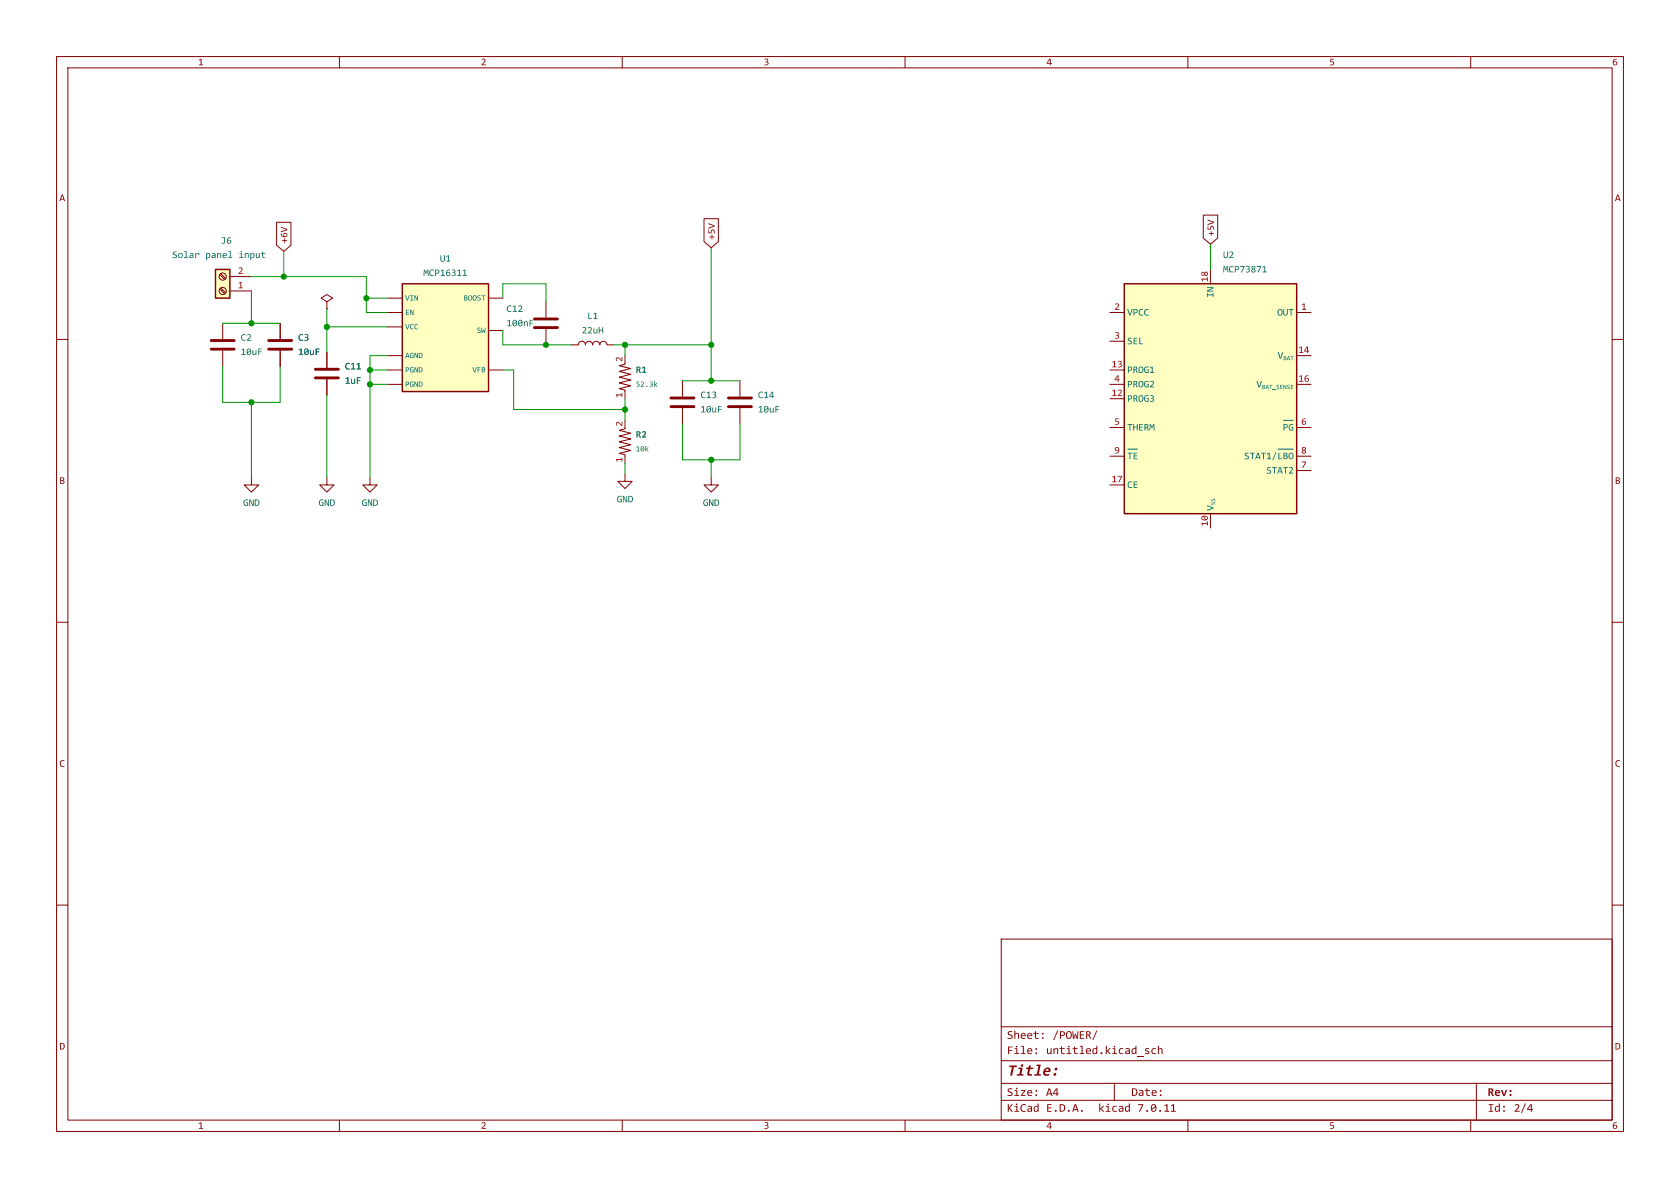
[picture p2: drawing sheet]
<svg xmlns="http://www.w3.org/2000/svg" width="297mm" height="210mm" viewBox="0 0 297 210" stroke-linecap="round" stroke-linejoin="round" font-family="sans-serif">
<g fill="none" stroke="#840000" stroke-width=".18">
<path d="M10 10h277v190h-277zM12 12h273v186h-273zM60 10v2M110 10v2M160 10v2M210 10v2M260 10v2M10 60h2M285 60h2M10 110h2M285 110h2M10 160h2"/>
<path d="M285 160h2M177 166h108v32h-108zM60 198v2M110 198v2M160 198v2M177 194.5h108M210 198v2M260 198v2"/>
</g>
<g fill="#840000">
<path d="M199 195.6l.6-.1v-.4h.2v1.4h-.2v-.2l-.3 .2-.3-.1-.1-.4h.2l.1 .4 .4-.2v-.5l-.1-.1-.3 .1-.1 .3h-.2z"/>
<path d="M207 195.4l.6-.2v1.2h.3v.1h-.9v-.1h.4v-1l-.4 .2z"/>
</g>
<path d="M177 191.5h108" fill="none" stroke="#840000" stroke-width=".18"/>
<g fill="#840000">
<circle cx="183.2" cy="192.8" r=".16"/>
<circle cx="183.2" cy="193.6" r=".16"/>
<circle cx="265.9" cy="195.6" r=".16"/>
<circle cx="265.9" cy="196.4" r=".16"/>
</g>
<path d="M177 187.5h108" fill="none" stroke="#840000" stroke-width=".18"/>
<g fill="#840000">
<path d="M184.7 188.9l.5-.2 .5 .2v.6h-1l.2 .4 .6-.1v.3l-.7 .1-.3-.2v-.7h.9l-.1-.3-.1-.1-.4 .4h-.3z"/>
<path d="M181.7 185.4l.4-.1 .3 .1 .1 .5h-.7l.1 .3h.5v.1h-.4l-.3-.1-.1-.5h.7l-.1-.2-.2-.1-.2 .3h-.2z"/>
<path d="M201.1 186.6h1.1v.2h-1.1z"/>
<path d="M202.5 185.4l.6-.1v.2l-.4-.1-.1 .2 .6 .3-.1 .4h-.7v-.2l.5 .1 .1-.1-.5-.4z"/>
<path d="M203.7 185.4l.3-.1h.3v.2h-.4l-.2 .3 .1 .3h.5v.2h-.4l-.3-.1-.1-.4z"/>
<path d="M204.7 184.9h.2v.6l.3-.2 .3 .1v.9h-.2v-.7l-.1-.2-.3 .2v.7h-.2z"/>
<circle cx="186.7" cy="189" r=".25"/>
<circle cx="186.5" cy="189.9" r=".25"/>
<circle cx="183.2" cy="185.4" r=".16"/>
<circle cx="183.2" cy="186.2" r=".16"/>
</g>
<g fill="none" stroke="#840000" stroke-width=".18">
<path d="M38.9 48.6l.8 .8M38.9 51.1l.8 .8M39 48.4l.9 .8M39 50.9l.9 .9M39.4 57.2v2.7M40.6 51.4h3.8M40.6 48.9h3.8M49.5 57.2v2.7M39.4 62v2.8M49.5 62v2.8M177 181.5h108M197 191.5v3"/>
<path d="M261 191.5v6.5"/>
<circle cx="39.4" cy="51.4" r=".63"/>
<circle cx="39.4" cy="48.9" r=".63"/>
</g>
<path d="M37.3 61.7h4.1M37.3 60.2h4.1M47.5 61.7h4.1M47.5 60.2h4.1" fill="none" stroke="#840000" stroke-width=".51"/>
<path d="M38.1 47.6h2.5v5.1h-2.5z" fill="#ffffc2" stroke="#ffffc2" stroke-width=".18"/>
<path d="M38.1 47.6h2.5v5.1h-2.5z" fill="none" stroke="#840000" stroke-width=".25"/>
<g fill="#006464">
<path d="M34.5 44.7h.2v.2l.4-.2 .1 .2v.2h-.1l-.1-.3-.3 .2v.6h-.2z"/>
<path d="M46.1 44.7h.3v-.2h.1v.2h.4v.2h-.4v.5l.4 .1v.1l-.5-.1v-.6h-.3z"/>
</g>
<g fill="none" stroke="#840000" stroke-width=".18">
<path d="M57.8 53.3l1-.6-1-.6-1 .6 1 .6v1.3M57.8 54.6h.1M68.6 57.8h2.5M68.6 55.2h2.5M68.6 52.7h2.5M86.4 52.7h2.5M86.4 58.4h2.5M96.5 53.3v2.8M96.5 58.2v2.8M229.2 55.2h2.6M57.8 62.2v2.8M57.8 67.1v2.8"/>
<path d="M68.6 65.4h2.5M68.6 62.9h2.5M68.6 67.9h2.5M86.4 65.4h2.5M101 61h1.2a.64 .64 0 0 1 .7-.7 .64 .64 0 0 1 .6 .7 .64 .64 0 0 1 .6-.7 .64 .64 0 0 1 .7 .7 .64 .64 0 0 1 .6-.7 .64 .64 0 0 1 .6 .7 .64 .64 0 0 1 .7-.7 .64 .64 0 0 1 .6 .7h1.3M110.5 75.6v.2l-1 .3 2 .5-2 .5 2 .5-2 .5 2 .5-2 .5 2 .5-2 .5 1 .3v.2M110.5 64.1v.3l-1 .2 2 .6-2 .5 2 .5-2 .5 2 .5-2 .5 2 .5-2 .5 1 .3v.2M120.6 67.3v2.8M120.6 72.1v2.8M130.8 67.3v2.8M130.8 72.1v2.8M44.4 84.5v1.2h1.3l-1.3 1.3-1.2-1.3h1.2"/>
<path d="M57.8 84.5v1.2h1.3l-1.3 1.3-1.3-1.3h1.3M65.4 84.5v1.2h1.3l-1.3 1.3-1.3-1.3h1.3M110.5 83.8v1.3h1.3l-1.3 1.3-1.3-1.3h1.3M125.7 84.5v1.2h1.3l-1.3 1.3-1.2-1.3h1.2"/>
</g>
<path d="M94.5 56.4h4.1M94.5 57.9h4.1M55.8 66.8h4M55.8 65.3h4M118.6 71.9h4.1M118.6 70.4h4.1M128.8 71.9h4M128.8 70.4h4" fill="none" stroke="#840000" stroke-width=".51"/>
<g fill="#ffffc2" stroke="#ffffc2" stroke-width=".18">
<path d="M71.1 50.2h15.3v19h-15.3z"/>
<path d="M198.8 50.2h30.4v40.6h-30.4z"/>
</g>
<path d="M71.1 50.2h15.3v19h-15.3zM198.8 50.2h30.4v40.6h-30.4z" fill="none" stroke="#840000" stroke-width=".25"/>
<g fill="#006464">
<path d="M213.4 89.3l1.1 .4v.2l-1.1 .4v-.2l1-.3-1-.3z"/>
<path d="M214.1 88.8l.2 .3 .2-.3h.2l.1 .5-.2-.4-.2 .3h-.2z"/>
<path d="M214.1 88.2l.2 .3 .2-.3h.2l.1 .4-.2-.4-.2 .4h-.2z"/>
<path d="M225.9 62.3h.2l.3 .9 .3-.9h.2l-.4 1.1h-.2z"/>
<path d="M226.9 63l.5 .1-.1 .5-.4 .1v-.4h.1v.3l.3-.1-.4-.2v-.3h.1v.3l.3-.2z"/>
<path d="M227.7 63h.2l.2 .7-.2-.2h-.3l-.1 .2 .1-.3h.3l-.1-.3-.2 .3z"/>
<path d="M228.1 63h.6h-.2v.7h-.1v-.7z"/>
</g>
<path d="M196.2 55.2h2.6M196.2 60.3h2.6M196.2 67.9h2.6M196.2 75.6h2.6M196.2 80.6h2.6M229.2 83.2h2.6" fill="none" stroke="#840000" stroke-width=".18"/>
<path d="M225.9 79.4h2.7M226.9 74.3h1.7" fill="none" stroke="#006464" stroke-width=".18"/>
<g fill="#006464">
<path d="M199.3 80h.9v.2h-.4v1h-.1v-1h-.4z"/>
<path d="M200.4 80h.7v.2h-.5v.3h.4v.2h-.4v.3h.5v.2h-.7z"/>
</g>
<path d="M199.4 79.4h1.7" fill="none" stroke="#006464" stroke-width=".18"/>
<path d="M48.9 39.3h2.5v4l-1.2 1.2-1.3-1.2zM124.5 38.7h2.5v4l-1.3 1.1-1.2-1.1zM212.7 38h2.6v4.1l-1.3 1.1-1.3-1.1zM49.5 57.2v2.7M49.5 62v2.8M57.8 62.2v2.8M57.8 67.1v2.8" fill="none" stroke="#840000" stroke-width=".18"/>
<g fill="none" stroke="#009600" stroke-width=".18">
<path d="M39.4 57.2h10.1M44.4 51.4v5.8M44.4 48.9h20.4v6.3h3.8M50.2 44.5v4.4M57.8 54.6v7.6M57.8 57.8h10.8M64.8 52.7h3.8M88.9 58.4v2.6h12.1M88.9 52.7v-2.5h7.6v3.1M125.7 43.8v23.5M214 43.2v4.4M39.4 64.8v6.3h10.1v-6.3"/>
<path d="M44.4 71.1v13.4M57.8 69.9v14.6M65.4 67.9h3.2M65.4 65.4h3.2M68.6 62.9h-3.2v21.6M88.9 65.4h1.9v7h19.7M108.6 61h17.1M110.5 61v1.9M110.5 70.5v3.8M120.6 67.3h10.2M120.6 74.9v6.4h10.2v-6.4M110.5 81.9v1.9"/>
<path d="M125.7 81.3v3.2"/>
</g>
<g fill="#009600" stroke="#009600" stroke-width=".18">
<circle cx="44.4" cy="57.2" r=".46"/>
<circle cx="44.4" cy="71.1" r=".46"/>
<circle cx="65.4" cy="67.9" r=".46"/>
<circle cx="50.2" cy="48.9" r=".46"/>
<circle cx="125.7" cy="67.3" r=".46"/>
<circle cx="110.5" cy="72.4" r=".46"/>
<circle cx="125.7" cy="61" r=".46"/>
<circle cx="110.5" cy="61" r=".46"/>
<circle cx="125.7" cy="81.3" r=".46"/>
<circle cx="96.5" cy="61" r=".46"/>
<circle cx="57.8" cy="57.8" r=".46"/>
<circle cx="64.8" cy="52.7" r=".46"/>
<circle cx="65.4" cy="65.4" r=".46"/>
</g>
<text font-size="2.8" fill="#840000" x="178" y="190.7">Title:</text>
<g font-size="2.1" fill="#840000">
<text x="178" y="184.1">Sheet:</text>
<text x="186.1" y="184.1">/POWER/</text>
<text x="178" y="186.8">File:</text>
<text x="184.9" y="186.8">untitled.kicad_sch</text>
<text x="178" y="197">KiCad E.D.A.</text>
<text x="178" y="194.2">Size:</text>
<text x="184.9" y="194.2">A4</text>
<text x="194.1" y="197">kicad</text>
<text x="200" y="194.2">Date:</text>
<text x="201.1" y="197">7.0.11</text>
<text x="263" y="194.2">Rev:</text>
<text x="263" y="197">Id:</text>
<text x="267.6" y="197">2/4</text>
</g>
<g font-size="1.8" fill="#840000">
<text x="35" y="11.9">1</text>
<text x="85" y="11.9">2</text>
<text x="135" y="11.9">3</text>
<text x="185" y="11.9">4</text>
<text x="235" y="11.9">5</text>
<text x="285" y="11.9">6</text>
<text x="10.5" y="35.9">A</text>
<text x="285.5" y="35.9">A</text>
<text x="215" y="41.8" transform="rotate(-90 215 41.8)">+5V</text>
<text x="51.2" y="43" transform="rotate(-90 51.2 43)">+6V</text>
<text x="126.7" y="42.4" transform="rotate(-90 126.7 42.4)">+5V</text>
<text x="10.5" y="85.9">B</text>
<text x="285.5" y="85.9">B</text>
<text x="10.5" y="135.9">C</text>
<text x="285.5" y="135.9">C</text>
<text x="10.5" y="185.9">D</text>
<text x="285.5" y="185.9">D</text>
<text x="35" y="199.9">1</text>
<text x="85" y="199.9">2</text>
<text x="135" y="199.9">3</text>
<text x="185" y="199.9">4</text>
<text x="235" y="199.9">5</text>
<text x="285" y="199.9">6</text>
</g>
<g font-size="1.8" fill="#006464">
<text x="30.4" y="46">Solar</text>
<text x="36.3" y="46">panel</text>
<text x="39" y="43.4">J6</text>
<text x="42.2" y="46">input</text>
<text x="77.8" y="46.6">U1</text>
<text x="216.2" y="46">U2</text>
<text x="74.8" y="49.2">MCP16311</text>
<text x="214.9" y="52.6" transform="rotate(-90 214.9 52.6)">IN</text>
<text x="216.2" y="48.5">MCP73871</text>
<text x="89.5" y="55.5">C12</text>
<text x="89.5" y="58.1">100nF</text>
<text x="102.8" y="59.3">22uH</text>
<text x="103.8" y="56.8">L1</text>
<text x="199.3" y="56.1">VPCC</text>
<text x="225.8" y="56.1">OUT</text>
<text x="42.5" y="60.6">C2</text>
<text x="42.5" y="63.1">10uF</text>
<text x="52.7" y="60.6">C3</text>
<text x="52.7" y="63.1">10uF</text>
<text x="61" y="65.7">C11</text>
<text x="199.3" y="61.2">SEL</text>
<text x="61" y="68.2">1uF</text>
<text x="112.4" y="66.3">R1</text>
<text x="123.8" y="70.8">C13</text>
<text x="134" y="70.8">C14</text>
<text x="199.3" y="71.4">PROG3</text>
<text x="199.3" y="66.3">PROG1</text>
<text x="199.3" y="68.8">PROG2</text>
<text x="222.1" y="68.8">V_{BAT_SENSE}</text>
<text x="112.4" y="77.7">R2</text>
<text x="123.8" y="73.3">10uF</text>
<text x="134" y="73.3">10uF</text>
<text x="199.3" y="76.5">THERM</text>
<text x="226.8" y="76.5">~{PG}</text>
<text x="219.9" y="81.5">STAT1/~{LBO}</text>
<text x="43" y="89.8">GND</text>
<text x="56.3" y="89.8">GND</text>
<text x="63.9" y="89.8">GND</text>
<text x="109" y="89.2">GND</text>
<text x="124.3" y="89.8">GND</text>
<text x="199.3" y="86.6">CE</text>
<text x="223.8" y="84.1">STAT2</text>
</g>
<g font-size="1.8" fill="#a90000">
<text x="42.1" y="51.2">1</text>
<text x="42.1" y="48.6">2</text>
<text x="213.7" y="49.9" transform="rotate(-90 213.7 49.9)">18</text>
<text x="197" y="55">2</text>
<text x="230" y="55">1</text>
<text x="110.2" y="64" transform="rotate(-90 110.2 64)">2</text>
<text x="196.5" y="65.2">13</text>
<text x="197" y="60.1">3</text>
<text x="229.5" y="62.6">14</text>
<text x="110.2" y="70.3" transform="rotate(-90 110.2 70.3)">1</text>
<text x="196.5" y="70.2">12</text>
<text x="197" y="67.7">4</text>
<text x="229.5" y="67.7">16</text>
<text x="110.2" y="75.4" transform="rotate(-90 110.2 75.4)">2</text>
<text x="197" y="75.3">5</text>
<text x="230" y="75.3">6</text>
<text x="110.2" y="81.8" transform="rotate(-90 110.2 81.8)">1</text>
<text x="197" y="80.4">9</text>
<text x="230" y="82.9">7</text>
<text x="230" y="80.4">8</text>
<text x="196.5" y="85.5">17</text>
<text x="213.7" y="93.1" transform="rotate(-90 213.7 93.1)">10</text>
</g>
<g font-size="1.4" fill="#006464">
<text x="71.6" y="53.4">VIN</text>
<text x="81.9" y="53.4">BOOST</text>
<text x="71.6" y="58.5">VCC</text>
<text x="71.6" y="56">EN</text>
<text x="84.3" y="59.1">SW</text>
<text x="71.6" y="63.6">AGND</text>
<text x="71.6" y="66.1">PGND</text>
<text x="71.6" y="68.7">PGND</text>
<text x="83.5" y="66.1">VFB</text>
<text x="112.4" y="68.7">52.3k</text>
<text x="112.4" y="80.1">10k</text>
</g>
</svg>
